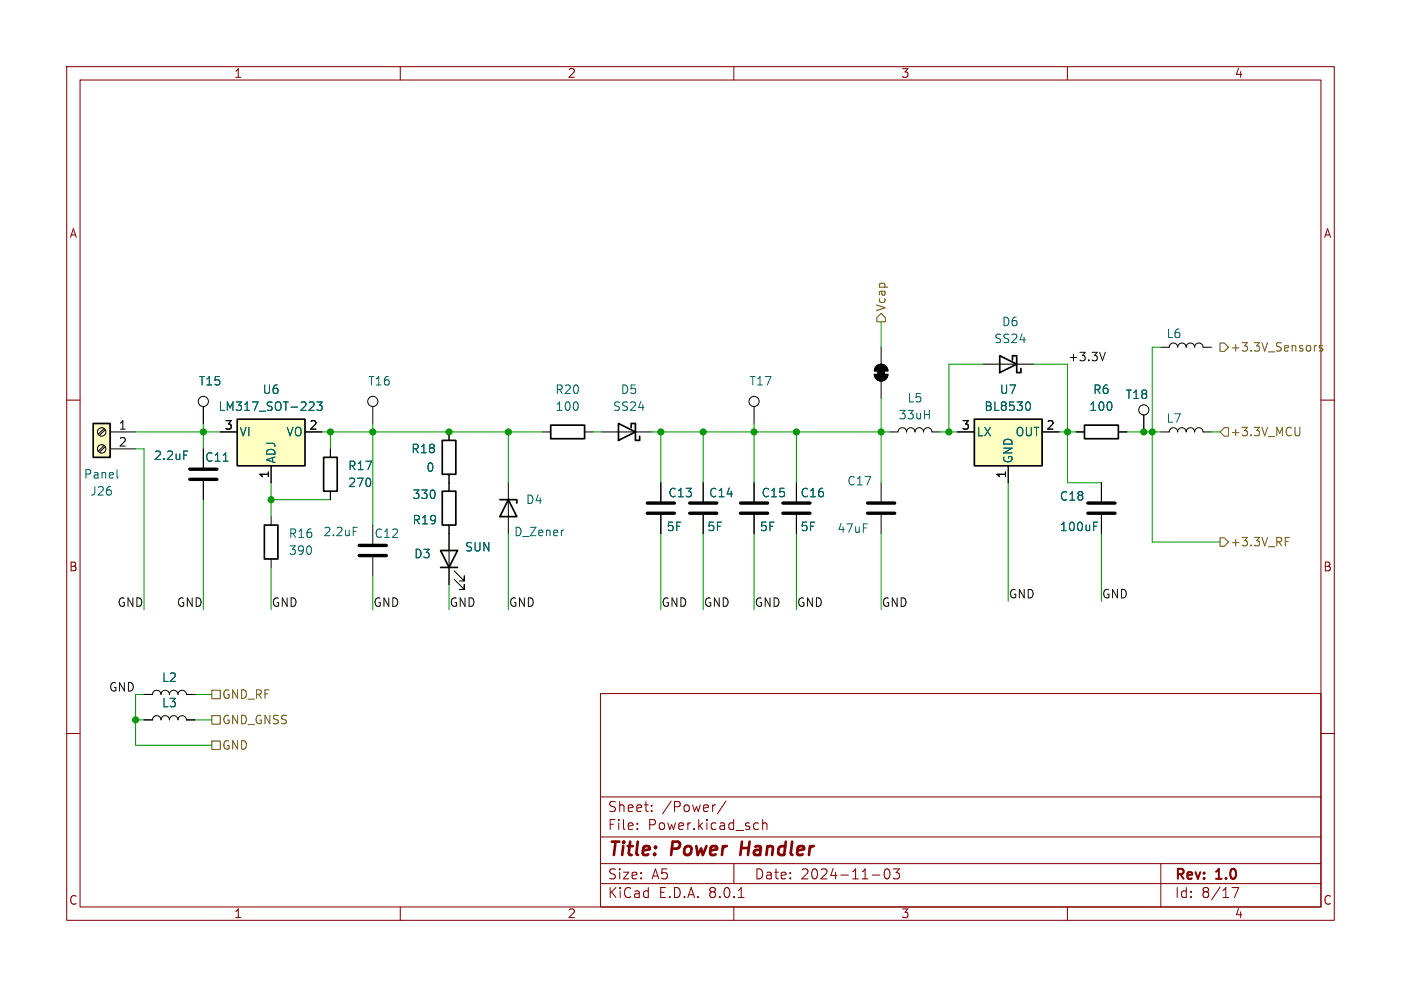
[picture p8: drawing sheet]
<svg xmlns="http://www.w3.org/2000/svg" width="210mm" height="148mm" viewBox="0 0 210 148" stroke-linecap="round" stroke-linejoin="round" font-family="sans-serif">
<g fill="none" stroke="#840000" stroke-width=".15">
<path d="M10 10h190v128h-190zM12 12h186v124h-186zM60 10v2M110 10v2M160 10v2M10 60h2M198 60h2M10 110h2M90 104h108v32h-108zM90 119.5h108M198 110h2M60 136v2"/>
<path d="M90 132.5h108M90 129.5h108M90 125.5h108M95.5 124.2v.2M95.5 123.5v.1M97.7 121.5v.2M97.7 120.8v.1M107.2 120.7l-.2 .1M108.8 120.1l-1.3 1.9M110 136v2M110 129.5v3M110.7 134.6h.8"/>
<path d="M113.3 123.4l.4 .1M113.7 124.3l-.4 .1M114.3 123.5a.37 .37 0 0 1 .7 .1v.8M114.3 122.9v1.5M130.8 131.2h1.1M132.7 130.4l.3-.1a.94 .94 0 0 1 0 1.5h-.1a.91 .91 0 0 1-.2-1.4zM133.9 130.3h.9l-.5 .6a.41 .41 0 0 1 .5 .2v.4l-.1 .2-.6 .1-.2-.2M160 136v2M174 129.5v6.5M184.7 133.1h1l-.7 1.5"/>
</g>
<path d="M111.2 126.2l-.2 2" fill="none" stroke="#840000" stroke-width=".4"/>
<path d="M97 77h4.1M97 75.4h4.1M103.4 77h4M103.4 75.4h4M111 77h4.1M111 75.4h4.1M117.3 77h4.1M117.3 75.4h4.1M130 77h4.1M130 75.4h4.1M163.1 77h4M163.1 75.4h4" fill="none" stroke="#000" stroke-width=".51"/>
<g fill="none" stroke="#000" stroke-width=".15">
<path d="M67.3 64.8v1.2M67.3 71.1v2.6M67.3 78.7v1.3M90.2 64.8h7.6M99.1 72.4v2.8M99.1 77.2v2.8M105.4 72.4v2.8M105.4 77.2v2.8M113 61v2.5M113 72.4v2.8M113 77.2v2.8M119.4 72.4v2.8"/>
<path d="M119.4 77.2v2.8M132.1 72.4v2.8M132.1 77.2v2.8M133.3 64.8h1.3a.64 .64 0 0 1 .7-.7 .64 .64 0 0 1 .6 .7 .64 .64 0 0 1 .6-.7 .64 .64 0 0 1 .7 .7 .64 .64 0 0 1 .6-.7 .64 .64 0 0 1 .6 .7 .64 .64 0 0 1 .7-.7 .64 .64 0 0 1 .6 .7h1.3M165.1 72.4v2.8M165.1 77.2v2.8"/>
<circle cx="113" cy="60.2" r=".76"/>
</g>
<path d="M163.9 78.9h.5M163.9 78.3h.6" fill="none" stroke="#006464" stroke-width=".15"/>
<path d="M66.3 66h2v5.1h-2zM66.3 73.7h2v5h-2zM92.7 63.5l2.5 1.3-2.5 1.2zM94.6 64.1v-.6h.6v2.5h.7v-.6" fill="none" stroke="#000" stroke-width=".25"/>
<path d="M146 62.9h10.2v7h-10.2z" fill="#ffffc2"/>
<path d="M149.9 53.3l2.5 1.3-2.5 1.3zM151.8 54v-.7h.6v2.6h.6v-.7M146 62.9h10.2v7h-10.2zM162.6 63.8h5v2h-5z" fill="none" stroke="#000" stroke-width=".25"/>
<g fill="none" stroke="#000" stroke-width=".15">
<path d="M131.1 56.1h2a1.02 1.02 0 0 1-1 1 1.02 1.02 0 0 1-1-1zM131.4 54.9a1.02 1.02 0 0 1 1.1-.2 1.02 1.02 0 0 1 .6 .9h-2zM132.1 52.1v2.5M132.1 57.2v2.5M147.3 54.6h7.6M174 52.1h1.3a.64 .64 0 0 1 .6-.7 .64 .64 0 0 1 .6 .7 .64 .64 0 0 1 .7-.7 .64 .64 0 0 1 .6 .7 .64 .64 0 0 1 .6-.7 .64 .64 0 0 1 .7 .7 .64 .64 0 0 1 .6-.7 .64 .64 0 0 1 .6 .7h1.3M30.5 61v2.5M143.5 64.8h2.5M151.1 69.9v2.5M156.2 64.8h2.5M161.3 64.8h1.3M167.6 64.8h1.3"/>
<path d="M171.4 62.2v2.6M174 64.8h1.3a.64 .64 0 0 1 .6-.7 .64 .64 0 0 1 .6 .7 .64 .64 0 0 1 .7-.7 .64 .64 0 0 1 .6 .7 .64 .64 0 0 1 .6-.7 .64 .64 0 0 1 .7 .7 .64 .64 0 0 1 .6-.7 .64 .64 0 0 1 .6 .7h1.3"/>
<circle cx="30.5" cy="60.2" r=".76"/>
<circle cx="171.4" cy="61.5" r=".76"/>
</g>
<path d="M154 60.3a.69 .69 0 0 1 .5 .5 .69 .69 0 0 1-.2 .7h-.3" fill="none" stroke="#006464" stroke-width=".15"/>
<path d="M131.1 56.1h2a1.02 1.02 0 0 1-1 1 1.02 1.02 0 0 1-1-1zM131.6 55.4h1v1h-1zM131.4 54.9a1.02 1.02 0 0 1 1.1-.2 1.02 1.02 0 0 1 .6 .9h-2z" fill="#000" stroke="#000" stroke-width=".15"/>
<path d="M35.6 62.9h10.1v7h-10.1z" fill="#ffffc2"/>
<path d="M35.6 62.9h10.1v7h-10.1zM39.6 78.7h2.1v5.1h-2.1z" fill="none" stroke="#000" stroke-width=".25"/>
<path d="M33 64.8h2.6M40.6 69.9v2.5M40.6 77.5v1.2M45.7 64.8h2.6M40.6 83.8v1.3" fill="none" stroke="#000" stroke-width=".15"/>
<path d="M46.5 60.3h.5l.1 .3-.8 .9h.8M47.5 60.3h.8l-.4 .5 .3 .1v.5l-.2 .1h-.3l-.2-.1" fill="none" stroke="#006464" stroke-width=".15"/>
<path d="M14 63.5h2.5v5.1h-2.5z" fill="#ffffc2"/>
<path d="M14 63.5h2.5v5.1h-2.5zM48.5 68.6h2v5.1h-2zM74.9 74.9h2.6v.5M76.2 74.9l1.3 2.6h-2.6zM82.5 63.8h5.1v2h-5.1zM66 82.6h2.6l-1.3 2.5zM66 85.1h2.6" fill="none" stroke="#000" stroke-width=".25"/>
<g fill="none" stroke="#000" stroke-width=".15">
<path d="M15.6 66.8l-.9 .8M15.6 64.3l-.9 .8M15.8 67l-.9 .8M15.8 64.4l-.9 .9M16.5 64.8h3.8M16.5 67.3h3.8M30.5 61v2.5M30.5 67.3v2.8M30.5 72.1v2.8M33 64.8h2.6M40.6 69.9v2.5M45.7 64.8h2.6"/>
<path d="M49.5 67.3v1.3M49.5 73.7v1.2M55.9 61v2.5M55.9 78.7v2.8M67.3 64.8v1.2M67.3 71.1v2.6M67.3 78.7v8.9M76.2 72.4v7.6M81.3 64.8h1.2M87.6 64.8h1.3M99.1 72.4v2.8M99.1 77.2v2.8"/>
<path d="M105.4 72.4v2.8M105.4 77.2v2.8M113 72.4v2.8M113 77.2v2.8M119.4 72.4v2.8M119.4 77.2v2.8M143.5 64.8h2.5M151.1 69.9v2.5M156.2 64.8h2.5M161.3 64.8h1.3M165.1 72.4v2.8M165.1 77.2v2.8"/>
<path d="M167.6 64.8h1.3M171.4 62.2v2.6M55.9 83.6v2.8M68.1 86.9l1.5 1.5v-.8v.8h-.8M68.1 85.6l1.5 1.5v-.7v.7h-.8M21.6 104.1h1.3a.64 .64 0 0 1 .6-.6 .64 .64 0 0 1 .6 .6 .64 .64 0 0 1 .7-.6 .64 .64 0 0 1 .6 .6 .64 .64 0 0 1 .6-.6 .64 .64 0 0 1 .7 .6 .64 .64 0 0 1 .6-.6 .64 .64 0 0 1 .6 .6h1.3M21.6 108h1.3a.64 .64 0 0 1 .6-.7 .64 .64 0 0 1 .6 .7 .64 .64 0 0 1 .7-.7 .64 .64 0 0 1 .6 .7 .64 .64 0 0 1 .6-.7 .64 .64 0 0 1 .7 .7 .64 .64 0 0 1 .6-.7 .64 .64 0 0 1 .6 .7h1.3"/>
<circle cx="15.2" cy="64.8" r=".63"/>
<circle cx="15.2" cy="67.3" r=".63"/>
<circle cx="55.9" cy="60.2" r=".76"/>
</g>
<path d="M17.5 70.4v1.1l.2 .2M27.6 67.6h.6M33.5 69.2h.7M46.5 60.3h.5l.1 .3-.8 .9h.8M47.5 60.3h.8l-.4 .5 .3 .1v.5l-.2 .1h-.3l-.2-.1M53 79.1h.6M84.4 79.5h.1M154 60.3a.69 .69 0 0 1 .5 .5 .69 .69 0 0 1-.2 .7h-.3M163.9 78.9h.5M163.9 78.3h.6" fill="none" stroke="#006464" stroke-width=".15"/>
<path d="M28.4 70.4h4.1M28.4 71.9h4.1M53.8 81.8h4.1M53.8 83.3h4.1" fill="none" stroke="#000" stroke-width=".51"/>
<path d="M131.4 47.6l.7-.6 .6 .6v.7h-1.3zM182.9 51.4h.6l.6 .7-.6 .6h-.6zM197.4 51.8l-.3 .1-.1 .1M198.2 51.9l-.3-.1-.2 .2 .1 .2 .4 .1v.3h-.5M183.5 64.1h.6v1.3h-.6l-.6-.6zM194.8 64.1v1l-.1 .2h-.3M182.9 80.6h.6l.6 .7-.6 .6h-.6zM192.7 81.2h.4M192.7 80.6h.6M31.7 103.5h1.3v1.3h-1.3zM31.7 111.1h1.3v1.3h-1.3zM31.7 107.3h1.3v1.3h-1.3z" fill="none" stroke="#725600" stroke-width=".15"/>
<path d="M165.7 52.8l-.4 1.3" fill="none" stroke="#0f0f0f" stroke-width=".15"/>
<g fill="none" stroke="#009600" stroke-width=".15">
<path d="M132.1 48.3v3.8M132.1 59.7v12.7M147.3 54.6h-5.1v10.2M154.9 54.6h5.1v17.8h5.1M174 52.1h-1.3v29.2h10.2M20.3 64.8h12.7M20.3 67.3h1.3v24.1M30.5 63.5v3.8M30.5 74.9v16.5M40.6 72.4v5.1M40.6 74.9h8.9M48.3 64.8h33"/>
<path d="M49.5 64.8v2.5M55.9 63.5v15.2M76.2 64.8v7.6M88.9 64.8h1.3M97.8 64.8h35.5M99.1 64.8v7.6M105.4 64.8v7.6M113 63.5v8.9M119.4 64.8v7.6M141 64.8h2.5M151.1 72.4v17.8M158.7 64.8h2.6"/>
<path d="M168.9 64.8h5.1M181.6 64.8h1.3M40.6 85.1v6.3M55.9 86.4v5M67.3 87.6v3.8M76.2 80v11.4M99.1 80v11.4M105.4 80v11.4M113 80v11.4M119.4 80v11.4M132.1 80v11.4M165.1 80v10.2"/>
<path d="M20.3 108h1.3M21.6 104.1h-1.3v7.7h11.4M29.2 104.1h2.5M29.2 108h2.5"/>
</g>
<g fill="#009600" stroke="#009600" stroke-width=".15">
<circle cx="40.6" cy="74.9" r=".46"/>
<circle cx="76.2" cy="64.8" r=".46"/>
<circle cx="67.3" cy="64.8" r=".46"/>
<circle cx="49.5" cy="64.8" r=".46"/>
<circle cx="55.9" cy="64.8" r=".46"/>
<circle cx="113" cy="64.8" r=".46"/>
<circle cx="119.4" cy="64.8" r=".46"/>
<circle cx="105.4" cy="64.8" r=".46"/>
<circle cx="132.1" cy="64.8" r=".46"/>
<circle cx="99.1" cy="64.8" r=".46"/>
<circle cx="160" cy="64.8" r=".46"/>
<circle cx="142.2" cy="64.8" r=".46"/>
<circle cx="171.4" cy="64.8" r=".46"/>
<circle cx="172.7" cy="64.8" r=".46"/>
<circle cx="30.5" cy="64.8" r=".46"/>
<circle cx="20.3" cy="108" r=".46"/>
</g>
<g font-size="2.8" fill="#840000">
<text x="91" y="128.9">Title:</text>
<text x="100.7" y="128.9">Power</text>
<text x="111.8" y="128.9">Handler</text>
</g>
<g font-size="2.1" fill="#840000">
<text x="91" y="124.7">File:</text>
<text x="91" y="122">Sheet:</text>
<text x="97.1" y="124.7">Power.kicad_sch</text>
<text x="99.2" y="122">/Power/</text>
<text x="91" y="134.9">KiCad</text>
<text x="91" y="132.1">Size:</text>
<text x="97.7" y="132.1">A5</text>
<text x="98.7" y="134.9">E.D.A.</text>
<text x="106.3" y="134.9">8.0.1</text>
<text x="113" y="132.1">Date:</text>
<text x="120" y="132.1">2024-11-03</text>
<text x="176" y="132.3">Rev:</text>
<text x="176" y="134.9">Id:</text>
<text x="180.1" y="134.9">8/17</text>
<text x="182.4" y="132.3">1.0</text>
</g>
<g font-size="1.8" fill="#840000">
<text x="35" y="11.9">1</text>
<text x="85" y="11.9">2</text>
<text x="135" y="11.9">3</text>
<text x="185" y="11.9">4</text>
<text x="10.3" y="35.9">A</text>
<text x="198.4" y="35.9">A</text>
<text x="10.3" y="85.9">B</text>
<text x="198.3" y="85.9">B</text>
<text x="10.3" y="135.9">C</text>
<text x="35" y="137.9">1</text>
<text x="85" y="137.9">2</text>
<text x="135" y="137.9">3</text>
<text x="185" y="137.9">4</text>
<text x="198.3" y="135.9">C</text>
</g>
<g font-size="1.8" fill="#725600">
<text x="132.9" y="46.8" transform="rotate(-90 132.9 46.8)">Vcap</text>
<text x="184.3" y="52.9">+3.3V_Sensors</text>
<text x="184.3" y="65.6">+3.3V_MCU</text>
<text x="184.3" y="82.1">+3.3V_RF</text>
<text x="33.2" y="105">GND_RF</text>
<text x="33.2" y="112.6">GND</text>
<text x="33.2" y="108.8">GND_GNSS</text>
</g>
<g font-size="1.8" fill="#006464">
<text x="148.9" y="51.7">SS24</text>
<text x="150.1" y="49.1">D6</text>
<text x="174.8" y="50.9">L6</text>
<text x="29.7" y="58">T15</text>
<text x="39.3" y="59.3">U6</text>
<text x="55.1" y="58">T16</text>
<text x="83.1" y="59.3">R20</text>
<text x="93" y="59.3">D5</text>
<text x="112.3" y="58">T17</text>
<text x="149.8" y="59.3">U7</text>
<text x="163.8" y="59.3">R6</text>
<text x="32.6" y="61.8">LM317_SOT-223</text>
<text x="35.8" y="65.6">VI</text>
<text x="42.8" y="65.6">VO</text>
<text x="83.2" y="61.8">100</text>
<text x="91.8" y="61.8">SS24</text>
<text x="134.6" y="63.1">33uH</text>
<text x="135.9" y="60.6">L5</text>
<text x="146.3" y="65.6">LX</text>
<text x="147.5" y="61.8">BL8530</text>
<text x="152.1" y="65.6">OUT</text>
<text x="163.2" y="61.8">100</text>
<text x="168.6" y="60">T18</text>
<text x="174.8" y="63.6">L7</text>
<text x="12.5" y="72">Panel</text>
<text x="23" y="69.2">2.2uF</text>
<text x="30.6" y="69.4">C11</text>
<text x="41.5" y="69.6" transform="rotate(-90 41.5 69.6)">ADJ</text>
<text x="52.1" y="70.7">R17</text>
<text x="61.6" y="68.2">R18</text>
<text x="63.8" y="71">0</text>
<text x="152" y="69.6" transform="rotate(-90 152 69.6)">GND</text>
<text x="13.4" y="74.5">J26</text>
<text x="52.1" y="73.3">270</text>
<text x="61.7" y="75">330</text>
<text x="78.7" y="75.8">D4</text>
<text x="100.1" y="74.8">C13</text>
<text x="106.2" y="74.8">C14</text>
<text x="114.1" y="74.8">C15</text>
<text x="119.9" y="74.8">C16</text>
<text x="126.9" y="73">C17</text>
<text x="158.8" y="75.3">C18</text>
<text x="43.2" y="83.4">390</text>
<text x="43.2" y="80.9">R16</text>
<text x="48.4" y="80.6">2.2uF</text>
<text x="56" y="80.9">C12</text>
<text x="61.7" y="78.8">R19</text>
<text x="62" y="83.9">D3</text>
<text x="69.6" y="82.9">SUN</text>
<text x="77" y="80.6">D_Zener</text>
<text x="99.8" y="79.9">5F</text>
<text x="105.9" y="79.9">5F</text>
<text x="113.8" y="79.9">5F</text>
<text x="119.9" y="79.9">5F</text>
<text x="125.4" y="80.1">47uF</text>
<text x="158.8" y="79.9">100uF</text>
<text x="24.2" y="102.5">L2</text>
<text x="24.2" y="106.3">L3</text>
</g>
<g font-size="1.8" fill="#0f0f0f">
<text x="160" y="54.3">+3.3V</text>
<text x="151.1" y="89.8">GND</text>
<text x="165.1" y="89.8">GND</text>
<text x="17.5" y="91.1">GND</text>
<text x="26.4" y="91.1">GND</text>
<text x="40.6" y="91.1">GND</text>
<text x="55.9" y="91.1">GND</text>
<text x="67.3" y="91.1">GND</text>
<text x="76.2" y="91.1">GND</text>
<text x="99.1" y="91.1">GND</text>
<text x="105.4" y="91.1">GND</text>
<text x="113" y="91.1">GND</text>
<text x="119.4" y="91.1">GND</text>
<text x="132.1" y="91.1">GND</text>
<text x="16.2" y="103.8">GND</text>
</g>
<g font-size="1.8">
<text x="17.7" y="64.5">1</text>
<text x="33.6" y="64.5">3</text>
<text x="46.3" y="64.5">2</text>
<text x="144.1" y="64.5">3</text>
<text x="156.8" y="64.5">2</text>
<text x="17.7" y="67.1">2</text>
<text x="40.4" y="71.8" transform="rotate(-90 40.4 71.8)">1</text>
<text x="150.9" y="71.8" transform="rotate(-90 150.9 71.8)">1</text>
</g>
</svg>
